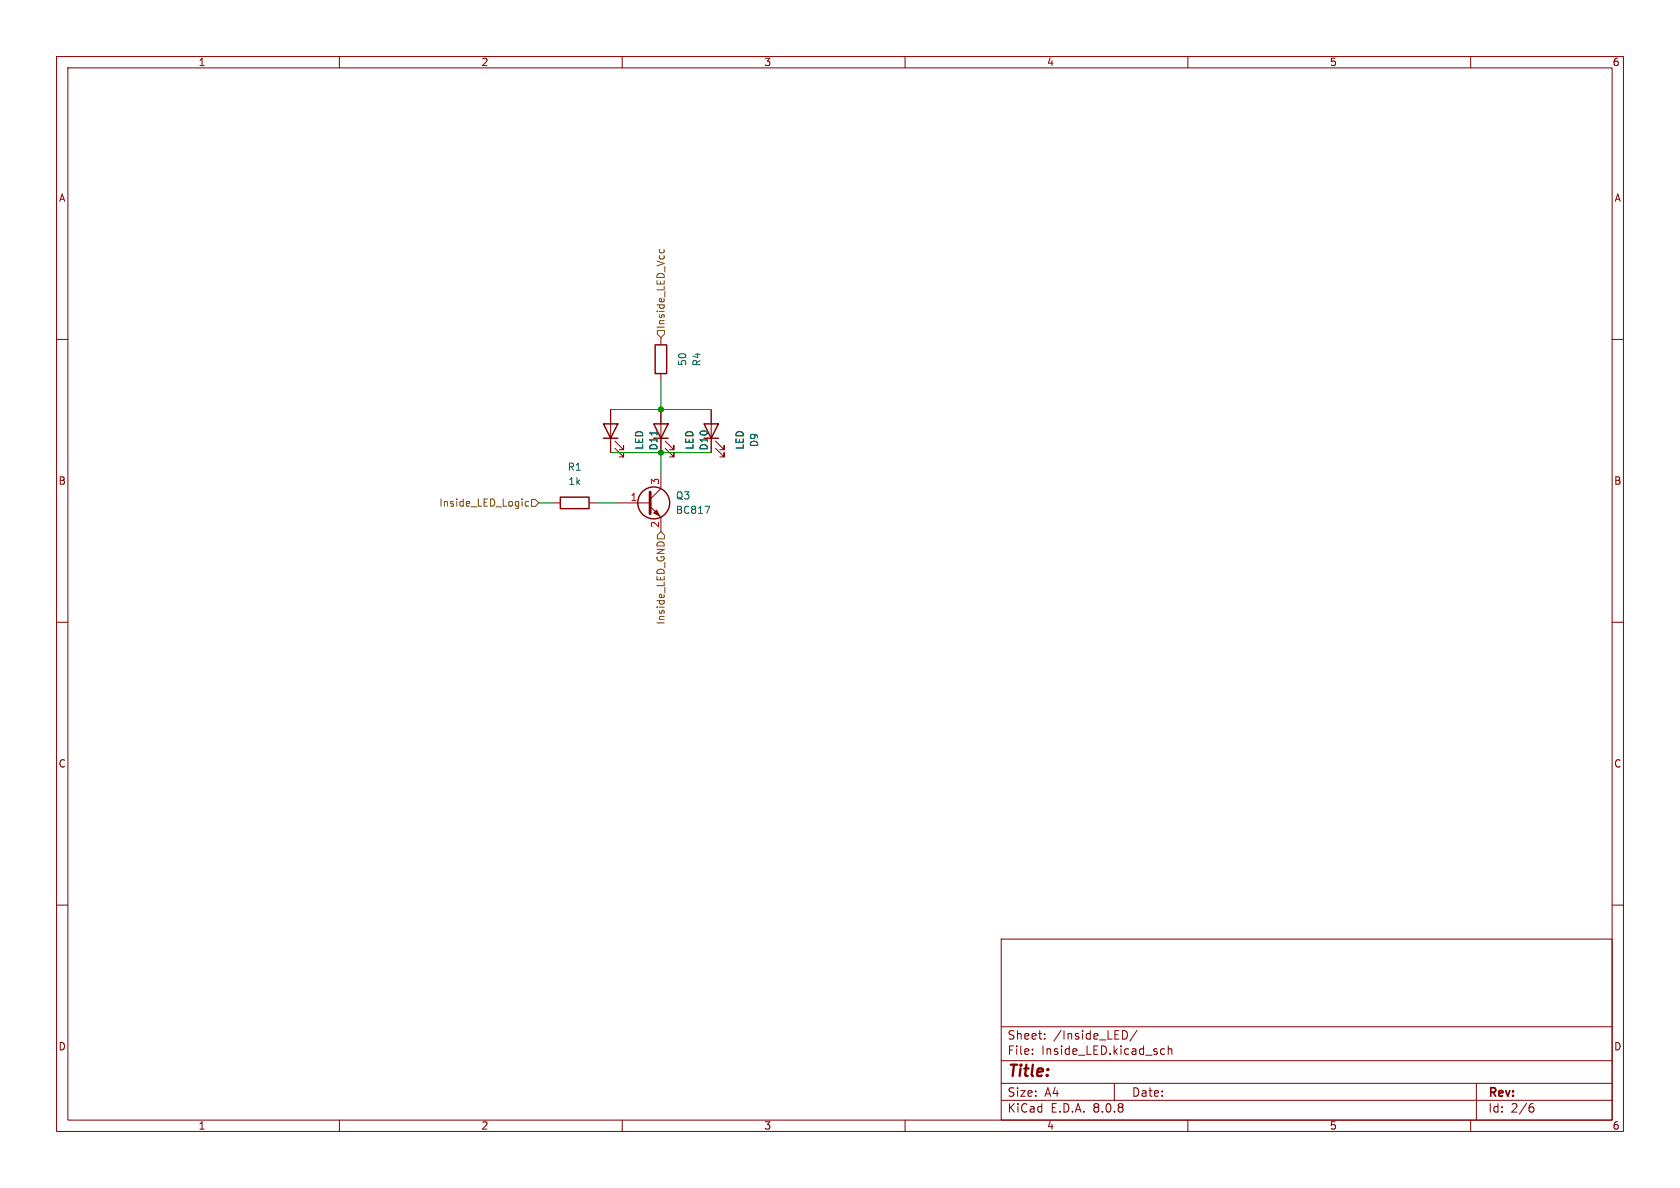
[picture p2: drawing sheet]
<svg xmlns="http://www.w3.org/2000/svg" width="297mm" height="210mm" viewBox="0 0 297 210" stroke-linecap="round" stroke-linejoin="round" font-family="sans-serif">
<g fill="none" stroke="#840000" stroke-width=".18">
<path d="M10 10h277v190h-277zM12 12h273v186h-273zM60 10v2M110 10v2M160 10v2M210 10v2M260 10v2M116.8 59.7v1.3M10 60h2M107.9 72.4v7.6M108.7 79.2l1.5 1.6v-.8v.8h-.7M108.7 78l1.5 1.5v-.8v.8h-.7"/>
<path d="M116.8 66v1.3M116.8 72.4v5.1M117.6 79.2l1.5 1.6v-.8v.8h-.7M117.6 78l1.5 1.5v-.8v.8h-.7M125.7 72.4v5.1M126.5 79.2l1.5 1.6v-.8v.8h-.7M126.5 78l1.5 1.5v-.8v.8h-.7M285 60h2M97.8 88.9h1.3M104.1 88.9h1.3M109.2 88.9h5.7M114.9 89.5l1.9 1.9v2.6"/>
<path d="M116.8 83.8v2.6l-1.9 1.9M10 110h2M285 110h2M10 160h2M177 166h108v32h-108zM285 160h2M60 198v2M110 198v2M160 198v2M177 194.5h108M177 191.5h108M177 187.5h108"/>
<path d="M177 181.5h108M182.5 186.3v.1M182.5 185.5v.1M184.7 183.6v.1M184.7 182.8v.1M197 191.5v3M198.8 182.2a.81 .81 0 0 1 .5 .7 .81 .81 0 0 1-.5 .8M201 182.1l-1.3 2M205.3 186.3h.6M205.3 185.5h.6M206.5 185.5l.2-.1 .4 .1 .1 .9M206.5 184.9v1.5"/>
<path d="M210 198v2M260 198v2M261 191.5v6.5M270.6 195.7h.4l.2 .3-.1 .5-.5 .1M271 195.1l-.4 .1"/>
</g>
<g fill="none" stroke="#840000" stroke-width=".25">
<path d="M106.7 74.9h2.5l-1.3 2.6zM106.7 77.5h2.5M115.6 74.9h2.5l-1.3 2.6zM115.6 77.5h2.5M115.8 61h2.1v5h-2.1zM124.5 74.9h2.5l-1.3 2.6zM124.5 77.5h2.5M99.1 87.9h5v2h-5z"/>
<circle cx="115.6" cy="88.9" r="2.82"/>
</g>
<path d="M114.9 87v3.8" fill="none" stroke="#840000" stroke-width=".51"/>
<path d="M115.6 90.7l.5-.5 .5 1z" fill="#840000" stroke="#840000" stroke-width=".18"/>
<path d="M116.1 76.2v.7M124.6 89.5h.9l-.6 1.2" fill="none" stroke="#006464" stroke-width=".18"/>
<path d="M116.2 58.4h1.3v.7l-.7 .6-.6-.6zM116.6 44.1v.5M117.4 44.1v.5M93.4 88.7l-.3-.1-.3 .3 .2 .5h.4M94 88.3h.6l.6 .6-.6 .6h-.6zM116.2 96l.5-.2 .7 .2M116.8 94l.7 .6v.7h-1.3v-.7z" fill="none" stroke="#725600" stroke-width=".18"/>
<path d="M107.9 72.4h17.8M116.8 67.3v5.1M95.2 88.9h2.6M105.4 88.9h3.8M107.9 80h17.8M116.8 80v3.8" fill="none" stroke="#009600" stroke-width=".18"/>
<g fill="#009600" stroke="#009600" stroke-width=".18">
<circle cx="116.8" cy="72.4" r=".46"/>
<circle cx="116.8" cy="80" r=".46"/>
</g>
<text font-size="2.8" fill="#840000" x="178" y="190.9">Title:</text>
<g font-size="2.1" fill="#840000">
<text x="178" y="184">Sheet:</text>
<text x="186.2" y="184">/Inside_LED/</text>
<text x="178" y="186.7">File:</text>
<text x="184.1" y="186.7">Inside_LED.kicad_sch</text>
<text x="178" y="196.9">KiCad</text>
<text x="178" y="194.1">Size:</text>
<text x="184.7" y="194.1">A4</text>
<text x="185.7" y="196.9">E.D.A.</text>
<text x="193.3" y="196.9">8.0.8</text>
<text x="200" y="194.1">Date:</text>
<text x="263" y="194.3">Rev:</text>
<text x="263" y="196.9">Id:</text>
<text x="267.1" y="196.9">2/6</text>
</g>
<g font-size="1.8" fill="#840000">
<text x="35" y="11.9">1</text>
<text x="85" y="11.9">2</text>
<text x="135" y="11.9">3</text>
<text x="185" y="11.9">4</text>
<text x="235" y="11.9">5</text>
<text x="285" y="11.9">6</text>
<text x="10.3" y="35.9">A</text>
<text x="285.3" y="35.9">A</text>
<text x="125.3" y="79.7" transform="rotate(-90 125.3 79.7)">D10</text>
<text x="10.3" y="85.9">B</text>
<text x="285.3" y="85.9">B</text>
<text x="10.3" y="135.9">C</text>
<text x="285.3" y="135.9">C</text>
<text x="10.3" y="185.9">D</text>
<text x="285.3" y="185.9">D</text>
<text x="35" y="199.9">1</text>
<text x="85" y="199.9">2</text>
<text x="135" y="199.9">3</text>
<text x="185" y="199.9">4</text>
<text x="235" y="199.9">5</text>
<text x="285" y="199.9">6</text>
</g>
<g font-size="1.8" fill="#725600">
<text x="117.7" y="58.2" transform="rotate(-90 117.7 58.2)">Inside_LED_Vcc</text>
<text x="77.6" y="89.8">Inside_LED_Logic</text>
<text x="117.7" y="110.5" transform="rotate(-90 117.7 110.5)">Inside_LED_GND</text>
</g>
<g font-size="1.8" fill="#006464">
<text x="121.5" y="64.8" transform="rotate(-90 121.5 64.8)">50</text>
<text x="124.1" y="64.8" transform="rotate(-90 124.1 64.8)">R4</text>
<text x="100.3" y="83.4">R1</text>
<text x="113.9" y="79.6" transform="rotate(-90 113.9 79.6)">LED</text>
<text x="116.4" y="79.7" transform="rotate(-90 116.4 79.7)">D11</text>
<text x="122.8" y="79.6" transform="rotate(-90 122.8 79.6)">LED</text>
<text x="131.7" y="79.6" transform="rotate(-90 131.7 79.6)">LED</text>
<text x="134.2" y="79.1" transform="rotate(-90 134.2 79.1)">D9</text>
<text x="100.4" y="86">1k</text>
<text x="119.4" y="88.5">Q3</text>
<text x="119.4" y="91">BC817</text>
</g>
<g font-size="1.8" fill="#a90000">
<text x="111.4" y="88.6">1</text>
<text x="116.6" y="85.8" transform="rotate(-90 116.6 85.8)">3</text>
<text x="116.6" y="93.4" transform="rotate(-90 116.6 93.4)">2</text>
</g>
</svg>
